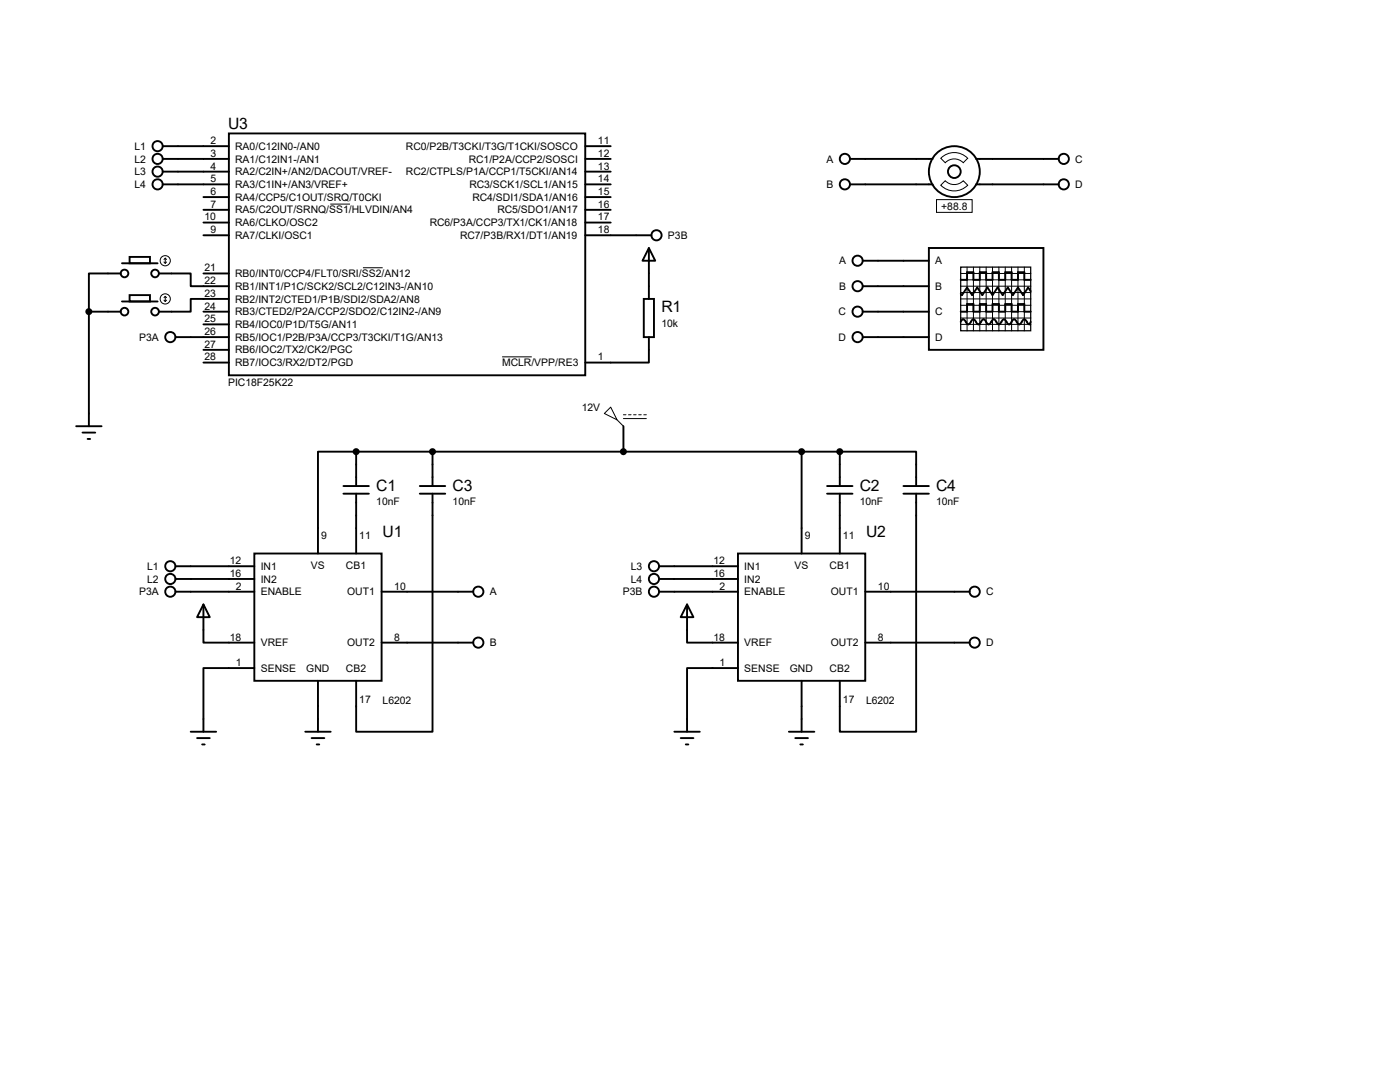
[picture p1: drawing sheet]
<svg xmlns="http://www.w3.org/2000/svg" width="279mm" height="216mm" viewBox="0 0 279 216" stroke-linecap="round" stroke-linejoin="round" font-family="sans-serif">
<g fill="none" stroke="#000" stroke-width=".38">
<path d="M32.5 36.8h13.2M32.5 31.7h13.2M32.5 29.2h13.2M32.5 34.2h13.2M40.6 39.3h5.1M45.7 26.6h71.1v48.3h-71.1zM116.8 36.8h5.1M116.8 31.7h5.1M116.8 29.2h5.1M116.8 34.2h5.1M116.8 39.3h5.1M169.6 36.8h16.5"/>
<path d="M169.6 31.7h16.5M194.8 36.8h16.5M194.8 31.7h16.5M24.1 54.6h-6.4v7.6M24.3 52.5h7.2M25.9 51.3h4v1.2h-4zM25.9 58.9h4v1.3h-4zM31.7 54.6h6.4v2.5h7.6M40.6 46.9h5.1M40.6 41.9h5.1M40.6 44.4h5.1M40.6 54.6h5.1"/>
<path d="M45.7 59.6h-7.6v2.6h-6.4M116.8 46.9h13.2M116.8 41.9h5.1M116.8 44.4h5.1M128.5 59.6h2v7.7h-2zM129.5 49.5l1.3 2.5h-2.6zM129.5 49.5v10.1M172.2 52h13.2M172.2 57.1h13.2M185.4 49.5h22.8v20.3h-22.8zM191.7 55.8h1.3v-1.5h1.3v1.5h1.2v-1.5h1.3v1.5h1.3v-1.5h1.2v1.5h1.3v-1.5h1.3v1.5h1.3v-1.5h1.2v1.5h1.3M205.7 58.1l-.5-.7-1 1.5-1-1.5-1.1 1.5-1-1.5-1 1.5-1-1.5-1 1.5-1-1.5-1.1 1.5-1-1.5-1 1.5-1-1.5-1 1.5-.3-.3"/>
<path d="M17.7 62.2h6.4M17.7 62.2v22.8M24.3 60.2h7.2M35 67.3h10.7M40.6 62.2h5.1M40.6 64.7h5.1M40.6 69.8h5.1M40.6 72.3h5.1M129.5 67.3v5h-12.7M172.2 62.2h13.2M172.2 67.3h13.2M191.7 64.2l.5-.5 1.1 1 1-1 1 1 1-1 1 1 1-1 1 1 1.1-1 1 1 1-1 1 1 1-1 1 1 .3-.5"/>
<path d="M191.7 62.2h1.3v-1.5h1.3v1.5h1.2v-1.5h1.3v1.5h1.3v-1.5h1.2v1.5h1.3v-1.5h1.3v1.5h1.3v-1.5h1.2v1.5h1.3M15.2 85h5.1M16.5 86.3h2.5M17.5 87.6h.5M68.5 97h5.1M68.5 98.5h5.1M71.1 90.1h-7.6v20.3M71.1 90.1v6.9M71.1 98.5v11.9M71.1 90.1h96.5M83.8 97h5.1M83.8 98.5h5.1"/>
<path d="M86.3 98.5v47.5h-15.2v-10.2M86.3 90.1v6.9M124.4 85v5.1M160 90.1v20.3M165.1 97h5M165.1 98.5h5M167.6 90.1h15.2v6.9M167.6 90.1v6.9M167.6 98.5v11.9M180.3 97h5.1M180.3 98.5h5.1M182.8 98.5v47.5h-15.2v-10.2"/>
<path d="M35 118.1h15.8M35 113h15.8M35 115.5h15.8M50.8 110.4h25.4v25.4h-25.4zM76.2 118.1h18.2M131.5 118.1h15.8M131.5 113h15.8M131.5 115.5h15.8M147.3 110.4h25.4v25.4h-25.4zM172.7 118.1h20.8M40.6 120.6l1.3 2.5h-2.6zM40.6 120.6v7.6h10.2"/>
<path d="M50.8 133.3h-10.2v12.7M63.5 135.8v10.2M76.2 128.2h18.2M137.1 120.6l1.3 2.5h-2.6zM137.1 120.6v7.6h10.2M147.3 133.3h-10.2v12.7M160 135.8v10.2M172.7 128.2h20.8M38.1 146h5M39.3 147.3h2.6M40.3 148.5h.6M60.9 146h5.1"/>
<path d="M62.2 147.3h2.5M63.2 148.5h.5M134.6 146h5.1M135.8 147.3h2.6M136.9 148.5h.5M157.4 146h5.1M158.7 147.3h2.5M159.7 148.5h.5"/>
<circle cx="31.4" cy="36.8" r="1.02"/>
<circle cx="31.4" cy="34.2" r="1.02"/>
<circle cx="31.4" cy="31.7" r="1.02"/>
<circle cx="31.4" cy="29.2" r="1.02"/>
<circle cx="168.6" cy="36.8" r="1.02"/>
<circle cx="168.6" cy="31.7" r="1.02"/>
<circle cx="190.5" cy="34.2" r="5.1"/>
<circle cx="190.5" cy="34.2" r="1.27"/>
<circle cx="212.3" cy="36.8" r="1.02"/>
<circle cx="212.3" cy="31.7" r="1.02"/>
<circle cx="24.9" cy="54.6" r=".76"/>
<circle cx="30.9" cy="54.6" r=".76"/>
<circle cx="131" cy="46.9" r="1.02"/>
<circle cx="171.1" cy="57.1" r="1.02"/>
<circle cx="171.1" cy="52" r="1.02"/>
<circle cx="17.7" cy="62.2" r=".51"/>
<circle cx="24.9" cy="62.2" r=".76"/>
<circle cx="30.9" cy="62.2" r=".76"/>
<circle cx="34" cy="67.3" r="1.02"/>
<circle cx="171.1" cy="62.2" r="1.02"/>
<circle cx="171.1" cy="67.3" r="1.02"/>
<circle cx="71.1" cy="90.1" r=".51"/>
<circle cx="86.3" cy="90.1" r=".51"/>
<circle cx="124.4" cy="90.1" r=".51"/>
<circle cx="160" cy="90.1" r=".51"/>
<circle cx="167.6" cy="90.1" r=".51"/>
<circle cx="34" cy="113" r="1.02"/>
<circle cx="34" cy="118.1" r="1.02"/>
<circle cx="34" cy="115.5" r="1.02"/>
<circle cx="95.5" cy="118.1" r="1.02"/>
<circle cx="130.5" cy="113" r="1.02"/>
<circle cx="130.5" cy="115.5" r="1.02"/>
<circle cx="130.5" cy="118.1" r="1.02"/>
<circle cx="194.5" cy="118.1" r="1.02"/>
<circle cx="95.5" cy="128.2" r="1.02"/>
<circle cx="194.5" cy="128.2" r="1.02"/>
</g>
<g fill="none" stroke="#000" stroke-width=".2">
<path d="M186.9 39.8h7.1v2.6h-7.1zM187.7 37l.9-.9a2.51 2.51 0 0 0 3.6 0l.9 .9a3.7 3.7 0 0 1-5.4 0zM187.7 31.6a3.7 3.7 0 0 1 5.4 0l-.9 .9a2.51 2.51 0 0 0-3.6 0zM32.7 52.3l.3 .2M32.7 59.9l.3 .3M33 51.5v1M33 59.1v1.1M33 51.5l-.3 .3M33 51.5l.2 .3M33 59.1l-.3 .3M33 59.1l.2 .3M33.2 52.3l-.2 .2"/>
<path d="M33.2 59.9l-.2 .3M65.9 40.7h3.9M72.4 53.4h4M191.7 57.1h14M191.7 54.6h14M191.7 55.8h14M191.7 58.4h14M191.7 59.6h14M193 53.3v12.7M194.3 53.3v12.7M195.5 53.3l.1 12.7M196.8 53.3v12.7"/>
<path d="M198.1 53.3v12.7M199.3 53.3l.1 12.7M200.6 53.3l.1 12.7M201.9 53.3v12.7M203.2 53.3v12.7M204.4 53.3l.1 12.7M100.2 71.2h5.9M191.7 60.9h14M191.7 62.2h14M191.7 63.5h14M191.7 64.7h14M120.6 82.5l1.3-1.3 1.2 2.6z"/>
<path d="M123.1 83.8l1.3 1.2M124.4 82.8h.5M124.4 83.5h4.6M125.4 82.8h.5M126.4 82.8h.6M127.5 82.8h.5M128.5 82.8h.5"/>
<circle cx="33" cy="52" r="1.02"/>
<circle cx="33" cy="59.6" r="1.02"/>
</g>
<g fill="#000">
<circle cx="17.7" cy="62.2" r=".51"/>
<circle cx="71.1" cy="90.1" r=".51"/>
<circle cx="86.3" cy="90.1" r=".51"/>
<circle cx="124.4" cy="90.1" r=".51"/>
<circle cx="160" cy="90.1" r=".51"/>
<circle cx="167.6" cy="90.1" r=".51"/>
</g>
<path d="M191.7 53.3h14v12.7h-14z" fill="none" stroke="#000" stroke-width=".25"/>
<g font-size="3.1">
<text x="45.5" y="25.8">U3</text>
<text x="132" y="62.3">R1</text>
<text x="75.1" y="97.9">C1</text>
<text x="90.3" y="97.9">C3</text>
<text x="171.6" y="97.9">C2</text>
<text x="186.8" y="97.9">C4</text>
<text x="76.4" y="107.1">U1</text>
<text x="172.8" y="107.1">U2</text>
</g>
<g font-size="2.1">
<text x="26.8" y="29.9">L1</text>
<text x="42" y="28.7">2</text>
<text x="46.9" y="29.9">RA0/C12IN0-/AN0</text>
<text x="81" y="29.9">RC0/P2B/T3CKI/T3G/T1CKI/SOSCO</text>
<text x="119.3" y="28.7">11</text>
<text x="26.8" y="32.4">L2</text>
<text x="26.8" y="35">L3</text>
<text x="42" y="31.3">3</text>
<text x="42" y="33.8">4</text>
<text x="46.9" y="32.4">RA1/C12IN1-/AN1</text>
<text x="46.9" y="35">RA2/C2IN+/AN2/DACOUT/VREF-</text>
<text x="81" y="35">RC2/CTPLS/P1A/CCP1/T5CKI/AN14</text>
<text x="93.6" y="32.4">RC1/P2A/CCP2/SOSCI</text>
<text x="119.3" y="33.8">13</text>
<text x="119.3" y="31.3">12</text>
<text x="164.9" y="32.4">A</text>
<text x="214.6" y="32.4">C</text>
<text x="26.8" y="37.5">L4</text>
<text x="42" y="38.9">6</text>
<text x="42" y="36.4">5</text>
<text x="42" y="41.4">7</text>
<text x="46.9" y="40">RA4/CCP5/C1OUT/SRQ/T0CKI</text>
<text x="46.9" y="37.5">RA3/C1IN+/AN3/VREF+</text>
<text x="93.7" y="37.5">RC3/SCK1/SCL1/AN15</text>
<text x="94.3" y="40">RC4/SDI1/SDA1/AN16</text>
<text x="119.3" y="36.4">14</text>
<text x="119.3" y="38.9">15</text>
<text x="119.3" y="41.4">16</text>
<text x="164.9" y="37.5">B</text>
<text x="187.8" y="41.8">+88.8</text>
<text x="214.6" y="37.5">D</text>
<text x="40.8" y="44">10</text>
<text x="42" y="46.5">9</text>
<text x="46.9" y="45.1">RA6/CLKO/OSC2</text>
<text x="46.9" y="47.7">RA7/CLKI/OSC1</text>
<text x="46.9" y="42.6">RA5/C2OUT/SRNQ/SS1/HLVDIN/AN4</text>
<text x="85.8" y="45.1">RC6/P3A/CCP3/TX1/CK1/AN18</text>
<text x="91.8" y="47.7">RC7/P3B/RX1/DT1/AN19</text>
<text x="99.3" y="42.6">RC5/SDO1/AN17</text>
<text x="119.3" y="44">17</text>
<text x="119.3" y="46.5">18</text>
<text x="133.3" y="47.7">P3B</text>
<text x="167.5" y="52.7">A</text>
<text x="186.6" y="52.7">A</text>
<text x="40.8" y="54.1">21</text>
<text x="40.8" y="56.7">22</text>
<text x="40.8" y="59.2">23</text>
<text x="46.9" y="55.3">RB0/INT0/CCP4/FLT0/SRI/SS2/AN12</text>
<text x="46.9" y="57.8">RB1/INT1/P1C/SCK2/SCL2/C12IN3-/AN10</text>
<text x="167.5" y="57.8">B</text>
<text x="186.6" y="57.8">B</text>
<text x="40.8" y="64.3">25</text>
<text x="40.8" y="61.8">24</text>
<text x="46.9" y="65.4">RB4/IOC0/P1D/T5G/AN11</text>
<text x="46.9" y="60.4">RB2/INT2/CTED1/P1B/SDI2/SDA2/AN8</text>
<text x="46.9" y="62.9">RB3/CTED2/P2A/CCP2/SDO2/C12IN2-/AN9</text>
<text x="132" y="65.2">10k</text>
<text x="167.3" y="62.9">C</text>
<text x="186.6" y="62.9">C</text>
<text x="27.8" y="68">P3A</text>
<text x="40.8" y="66.8">26</text>
<text x="40.8" y="69.4">27</text>
<text x="40.8" y="71.9">28</text>
<text x="46.9" y="68">RB5/IOC1/P2B/P3A/CCP3/T3CKI/T1G/AN13</text>
<text x="46.9" y="70.5">RB6/IOC2/TX2/CK2/PGC</text>
<text x="119.3" y="71.9">1</text>
<text x="167.3" y="68">D</text>
<text x="186.6" y="68">D</text>
<text x="45.5" y="77">PIC18F25K22</text>
<text x="46.9" y="73.1">RB7/IOC3/RX2/DT2/PGD</text>
<text x="100.2" y="73.1">MCLR/VPP/RE3</text>
<text x="116.1" y="82">12V</text>
<text x="75.1" y="100.8">10nF</text>
<text x="90.3" y="100.8">10nF</text>
<text x="171.6" y="100.8">10nF</text>
<text x="186.8" y="100.8">10nF</text>
<text x="64.1" y="107.5">9</text>
<text x="71.7" y="107.5">11</text>
<text x="160.6" y="107.5">9</text>
<text x="168.2" y="107.5">11</text>
<text x="29.4" y="113.7">L1</text>
<text x="45.9" y="112.6">12</text>
<text x="52" y="113.7">IN1</text>
<text x="62.1" y="113.6">VS</text>
<text x="69" y="113.6">CB1</text>
<text x="125.9" y="113.7">L3</text>
<text x="142.4" y="112.6">12</text>
<text x="148.5" y="113.7">IN1</text>
<text x="158.6" y="113.6">VS</text>
<text x="165.6" y="113.6">CB1</text>
<text x="27.8" y="118.8">P3A</text>
<text x="29.4" y="116.2">L2</text>
<text x="45.9" y="115.1">16</text>
<text x="47.1" y="117.6">2</text>
<text x="52" y="116.2">IN2</text>
<text x="52" y="118.8">ENABLE</text>
<text x="69.3" y="118.8">OUT1</text>
<text x="78.7" y="117.6">10</text>
<text x="97.7" y="118.8">A</text>
<text x="124.3" y="118.8">P3B</text>
<text x="125.9" y="116.2">L4</text>
<text x="142.4" y="115.1">16</text>
<text x="143.6" y="117.6">2</text>
<text x="148.5" y="116.2">IN2</text>
<text x="148.5" y="118.8">ENABLE</text>
<text x="165.8" y="118.8">OUT1</text>
<text x="175.2" y="117.6">10</text>
<text x="196.8" y="118.8">C</text>
<text x="45.9" y="127.8">18</text>
<text x="52" y="128.9">VREF</text>
<text x="69.3" y="128.9">OUT2</text>
<text x="78.7" y="127.8">8</text>
<text x="97.7" y="128.9">B</text>
<text x="142.4" y="127.8">18</text>
<text x="148.5" y="128.9">VREF</text>
<text x="165.8" y="128.9">OUT2</text>
<text x="175.2" y="127.8">8</text>
<text x="196.8" y="128.9">D</text>
<text x="47.1" y="132.9">1</text>
<text x="52" y="134">SENSE</text>
<text x="61.1" y="134.2">GND</text>
<text x="69" y="134.2">CB2</text>
<text x="143.6" y="132.9">1</text>
<text x="148.5" y="134">SENSE</text>
<text x="157.6" y="134.2">GND</text>
<text x="165.6" y="134.2">CB2</text>
<text x="71.7" y="140.3">17</text>
<text x="76.4" y="140.5">L6202</text>
<text x="168.2" y="140.3">17</text>
<text x="172.8" y="140.5">L6202</text>
</g>
</svg>
